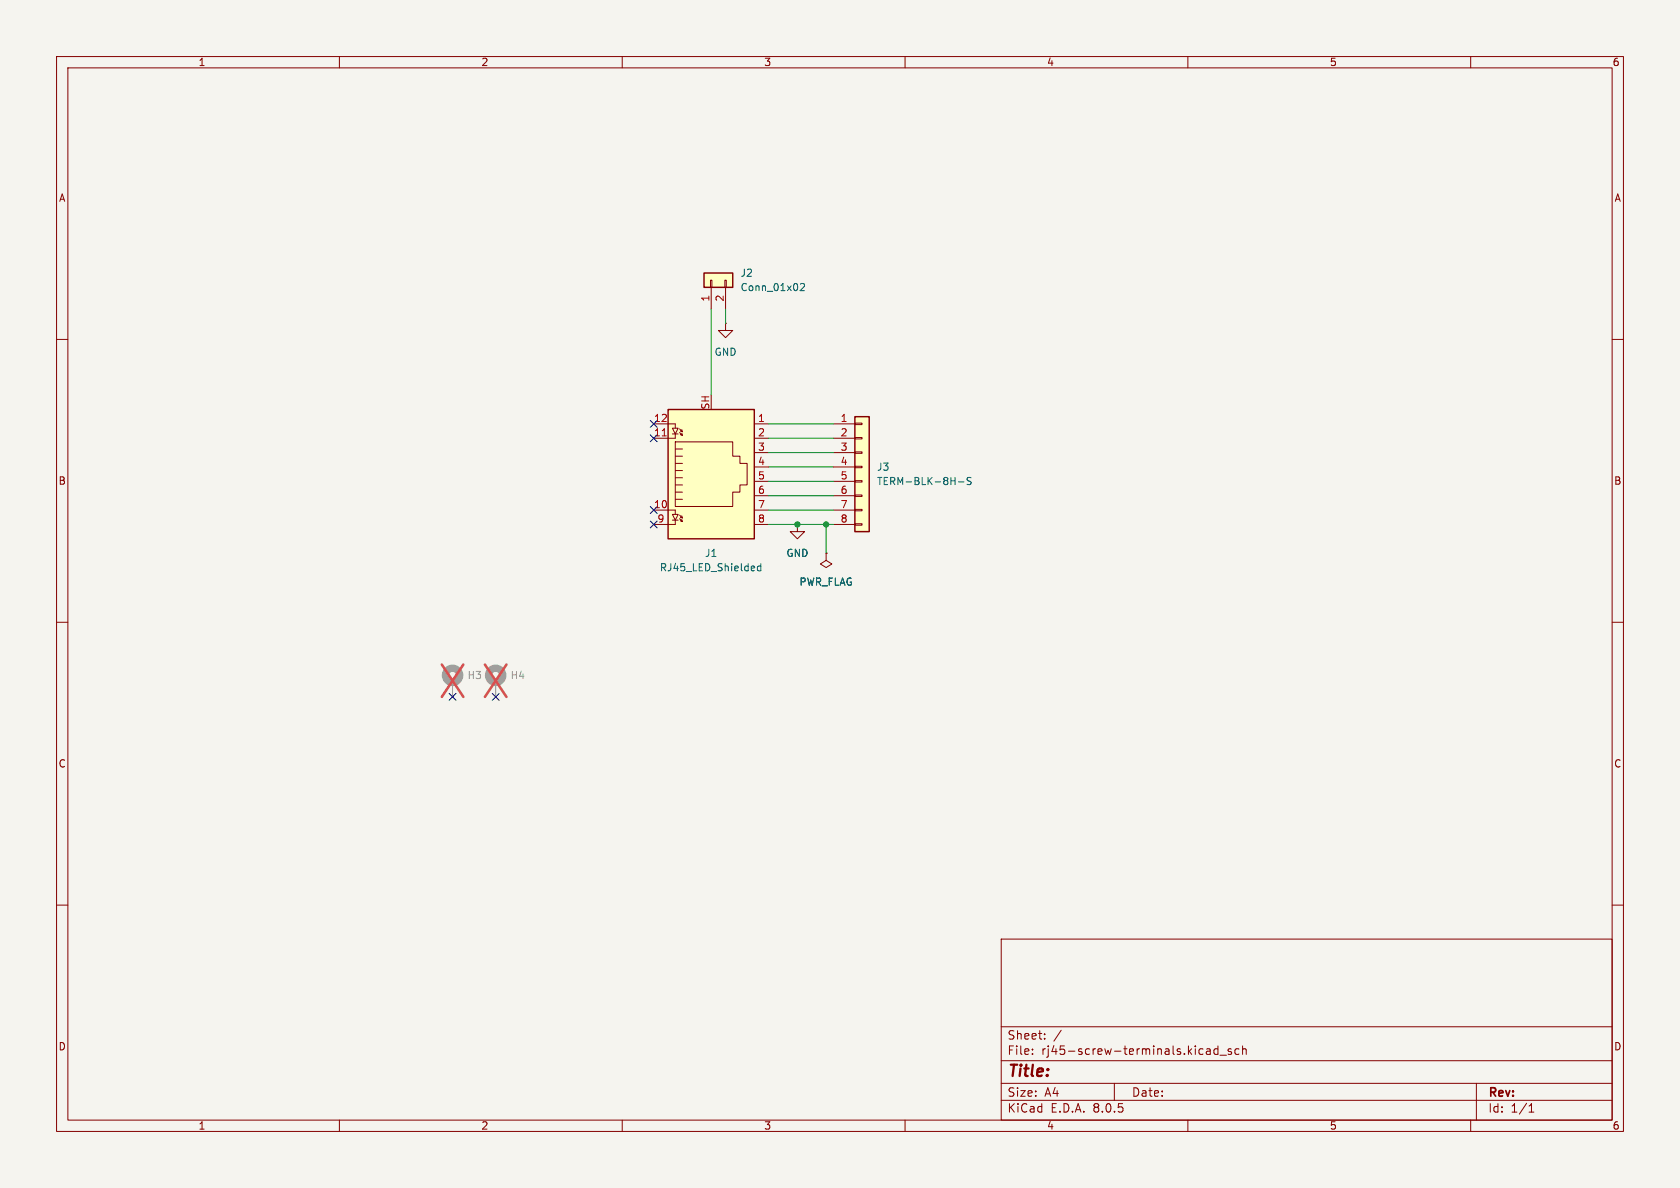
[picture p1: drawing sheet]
<svg xmlns="http://www.w3.org/2000/svg" width="297mm" height="210mm" viewBox="0 0 297 210" stroke-linecap="round" stroke-linejoin="round" font-family="sans-serif">
<path d="M0 0h297v210h-297z" fill="#f5f4ef" stroke="#f5f4ef" stroke-width=".18"/>
<g fill="none" stroke="#840000" stroke-width=".18">
<path d="M10 10h277v190h-277zM12 12h273v186h-273zM60 10v2M110 10v2M160 10v2M210 10v2M260 10v2M10 60h2M128.3 57.2v1.2h1.2l-1.2 1.3-1.3-1.3h1.3M128.3 57.2h.1M285 60h2M141 92.7v1.3h1.2l-1.2 1.3-1.3-1.3h1.3"/>
<path d="M141 92.7h.1M10 110h2M285 110h2M10 160h2M285 160h2M177 166h108v32h-108zM60 198v2M110 198v2M160 198v2M177 194.5h108M177 191.5h108M177 187.5h108"/>
<path d="M177 181.5h108M182.5 186.3v.1M182.5 185.5v.1M184.7 183.6v.1M184.7 182.8v.1M187.6 182.1l-1.3 2M197 191.5v3M210 198v2M213.3 185.5h.6l.1 .9M213.3 186.3h.7M214 185.8l-.7 .1M215.3 185.5l-.4-.1-.3 .3v.4l.1 .2h.6"/>
<path d="M215.3 184.9v1.5M215.7 186.5h1.1M217.7 185.5l-.4-.1-.2 .2 .1 .2 .5 .2v.3h-.6M219 185.5l-.4-.1-.3 .3v.4l.2 .2h.5M219.7 185.5l.2-.1 .3 .1 .1 .9M219.7 184.9v1.5M260 198v2M261 191.5v6.5M270.3 196.6h.9M270.3 195.5l.4-.4v1.5"/>
</g>
<path d="M118.1 72.4h15.2v22.9h-15.2z" fill="#ffffc2"/>
<g fill="none" stroke="#840000" stroke-width=".18">
<path d="M115.6 74.9h3.8v.8M118.9 75.7h1l-.5 1zM118.9 76.7h1M119.4 79.4h1.2M119.4 78.1h10.1v2.5h1.3v1.3h1.3v3.8h-1.3v1.3h-1.3v2.5h-10.1zM119.4 76.7v.8h-3.8M120.1 75.8l.5 .5-.3-.1M120.1 76.5l.5 .5-.3-.2M120.5 75.9l.1 .4M120.5 76.6l.1 .4M133.3 74.9h2.6M133.3 77.5h2.6"/>
<path d="M115.6 90.2h3.8v.7M118.9 90.9h1l-.5 1zM118.9 91.9h1M119.4 80.6h1.2M119.4 81.9h1.2M119.4 83.2h1.2M119.4 84.5h1.2M119.4 85.7h1.2M119.4 91.9v.8h-3.8M119.4 87h1.2M119.4 88.3h1.2M120.1 91.1l.5 .5-.3-.2"/>
<path d="M120.1 91.7l.5 .5-.3-.1M120.5 91.2l.1 .4M120.5 91.8l.1 .4M133.3 90.2h2.6M133.3 92.7h2.6M133.3 80h2.6M133.3 82.6h2.6M133.3 85.1h2.6M133.3 87.6h2.6M146 97.8v1.3l1.1 .6-1.1 .6-1-.6 1-.6M146 97.8h.1"/>
</g>
<path d="M118.1 72.4h15.2v22.9h-15.2z" fill="none" stroke="#840000" stroke-width=".25"/>
<path d="M117.1 77.1h.7" fill="none" stroke="#a90000" stroke-width=".18"/>
<path d="M134.5 99.6v1.3M134.5 100.1h-.4l-.2 .2 .1 .5h.5" fill="none" stroke="#006464" stroke-width=".18"/>
<path d="M151.1 73.7h2.6v20.3h-2.6z" fill="#ffffc2"/>
<g fill="none" stroke="#840000" stroke-width=".18">
<path d="M147.3 74.9h3.8M147.3 77.5h3.8M151.1 79.9h1.3v.2h-1.3zM151.1 77.3h1.3v.3h-1.3zM151.1 74.8h1.3v.3h-1.3zM147.3 80h3.8M147.3 82.6h3.8M147.3 85.1h3.8M147.3 87.6h3.8M147.3 90.2h3.8M147.3 92.7h3.8M151.1 92.6h1.3v.2h-1.3z"/>
<path d="M151.1 90h1.3v.3h-1.3zM151.1 87.5h1.3v.3h-1.3zM151.1 85h1.3v.2h-1.3zM151.1 82.4h1.3v.3h-1.3z"/>
</g>
<path d="M151.1 73.7h2.6v20.3h-2.6z" fill="none" stroke="#840000" stroke-width=".25"/>
<path d="M169.4 85.2h1M171.7 84.5l-.5-.1-.2 .1v.4l.6 .2 .1 .3-.3 .3-.4-.1" fill="none" stroke="#006464" stroke-width=".18"/>
<path d="M124.5 48.3h5v2.5h-5z" fill="#ffffc2"/>
<path d="M125.6 49.5h.3v1.3h-.3zM125.7 50.8v3.8M128.1 49.5h.3v1.3h-.3zM128.3 50.8v3.8M141 92.7h.1M146 97.8h.1" fill="none" stroke="#840000" stroke-width=".18"/>
<path d="M124.5 48.3h5v2.5h-5z" fill="none" stroke="#840000" stroke-width=".25"/>
<path d="M141.5 50.2l.5-.1 .2 .4-.8 .9h.8" fill="none" stroke="#006464" stroke-width=".18"/>
<g fill="none" stroke="#9c9b98" stroke-width="1.3">
<circle cx="80" cy="119.4" r="1.27"/>
<circle cx="87.6" cy="119.4" r="1.27"/>
</g>
<path d="M80 120.7v2.5M87.6 120.7v2.5" fill="none" stroke="#9c9b98" stroke-width=".18"/>
<path d="M78.1 117.5l3.8 5.7M81.9 117.5l-3.8 5.7M85.7 117.5l3.8 5.7M89.5 117.5l-3.8 5.7" fill="none" stroke="#e65255" stroke-width=".46"/>
<path d="M125.7 54.6v15.3M128.3 54.6v2.6M135.9 74.9h11.4M135.9 77.5h11.4M135.9 92.7h11.4M135.9 90.2h11.4M135.9 82.6h11.4M135.9 87.6h11.4M135.9 85.1h11.4M135.9 80h11.4M146 92.7v5.1" fill="none" stroke="#009600" stroke-width=".18"/>
<path d="M115 74.3l1.2 1.2M115 76.9l1.2 1.2M116.2 74.3l-1.2 1.2M116.2 76.9l-1.2 1.2M115 92.1l1.2 1.2M115 89.6l1.2 1.2M116.2 92.1l-1.2 1.2M116.2 89.6l-1.2 1.2M79.4 122.6l1.2 1.2M80.6 122.6l-1.2 1.2M87 122.6l1.2 1.2M88.2 122.6l-1.2 1.2" fill="none" stroke="#000084" stroke-width=".18"/>
<g fill="#009600" stroke="#009600" stroke-width=".18">
<circle cx="146" cy="92.7" r=".46"/>
<circle cx="141" cy="92.7" r=".46"/>
</g>
<text font-size="2.8" fill="#840000" x="178" y="190.9">Title:</text>
<g font-size="2.1" fill="#840000">
<text x="178" y="184">Sheet:</text>
<text x="178" y="186.7">File:</text>
<text x="184.1" y="186.7">rj45-screw-terminals.kicad_sch</text>
<text x="178" y="196.9">KiCad</text>
<text x="178" y="194.1">Size:</text>
<text x="184.7" y="194.1">A4</text>
<text x="185.7" y="196.9">E.D.A.</text>
<text x="193.3" y="196.9">8.0.5</text>
<text x="200" y="194.1">Date:</text>
<text x="263" y="194.3">Rev:</text>
<text x="263" y="196.9">Id:</text>
<text x="267.1" y="196.9">1/1</text>
</g>
<g font-size="1.8" fill="#840000">
<text x="35" y="11.9">1</text>
<text x="85" y="11.9">2</text>
<text x="135" y="11.9">3</text>
<text x="185" y="11.9">4</text>
<text x="235" y="11.9">5</text>
<text x="285" y="11.9">6</text>
<text x="10.3" y="35.9">A</text>
<text x="285.3" y="35.9">A</text>
<text x="10.3" y="85.9">B</text>
<text x="285.3" y="85.9">B</text>
<text x="10.3" y="135.9">C</text>
<text x="285.3" y="135.9">C</text>
<text x="10.3" y="185.9">D</text>
<text x="285.3" y="185.9">D</text>
<text x="35" y="199.9">1</text>
<text x="85" y="199.9">2</text>
<text x="135" y="199.9">3</text>
<text x="185" y="199.9">4</text>
<text x="235" y="199.9">5</text>
<text x="285" y="199.9">6</text>
</g>
<g font-size="1.8" fill="#a90000">
<text x="125.5" y="53.4" transform="rotate(-90 125.5 53.4)">1</text>
<text x="128" y="53.4" transform="rotate(-90 128 53.4)">2</text>
<text x="115.5" y="77.2">11</text>
<text x="115.5" y="74.7">12</text>
<text x="125.5" y="72.5" transform="rotate(-90 125.5 72.5)">SH</text>
<text x="133.9" y="74.7">1</text>
<text x="133.9" y="77.2">2</text>
<text x="148.5" y="74.7">1</text>
<text x="148.5" y="77.2">2</text>
<text x="133.9" y="79.8">3</text>
<text x="133.9" y="82.3">4</text>
<text x="148.5" y="79.8">3</text>
<text x="148.5" y="82.3">4</text>
<text x="115.5" y="89.9">10</text>
<text x="133.9" y="84.8">5</text>
<text x="133.9" y="87.4">6</text>
<text x="133.9" y="89.9">7</text>
<text x="148.5" y="84.8">5</text>
<text x="148.5" y="87.4">6</text>
<text x="148.5" y="89.9">7</text>
<text x="116.1" y="92.5">9</text>
<text x="133.9" y="92.5">8</text>
<text x="148.5" y="92.5">8</text>
</g>
<g font-size="1.8" fill="#006464">
<text x="130.8" y="49.1">J2</text>
<text x="130.8" y="51.7">Conn_01x02</text>
<text x="126.2" y="63.1">GND</text>
<text x="154.9" y="83.4">J3</text>
<text x="154.9" y="86">TERM-BLK-8H-S</text>
<text x="116.6" y="101.2">RJ45_LED_Shielded</text>
<text x="124.5" y="98.7">J1</text>
<text x="138.9" y="98.7">GND</text>
<text x="141.2" y="103.7">PWR_FLAG</text>
</g>
<g font-size="1.8" fill="#939391">
<text x="82.6" y="120.2">H3</text>
<text x="90.2" y="120.2">H4</text>
</g>
</svg>
